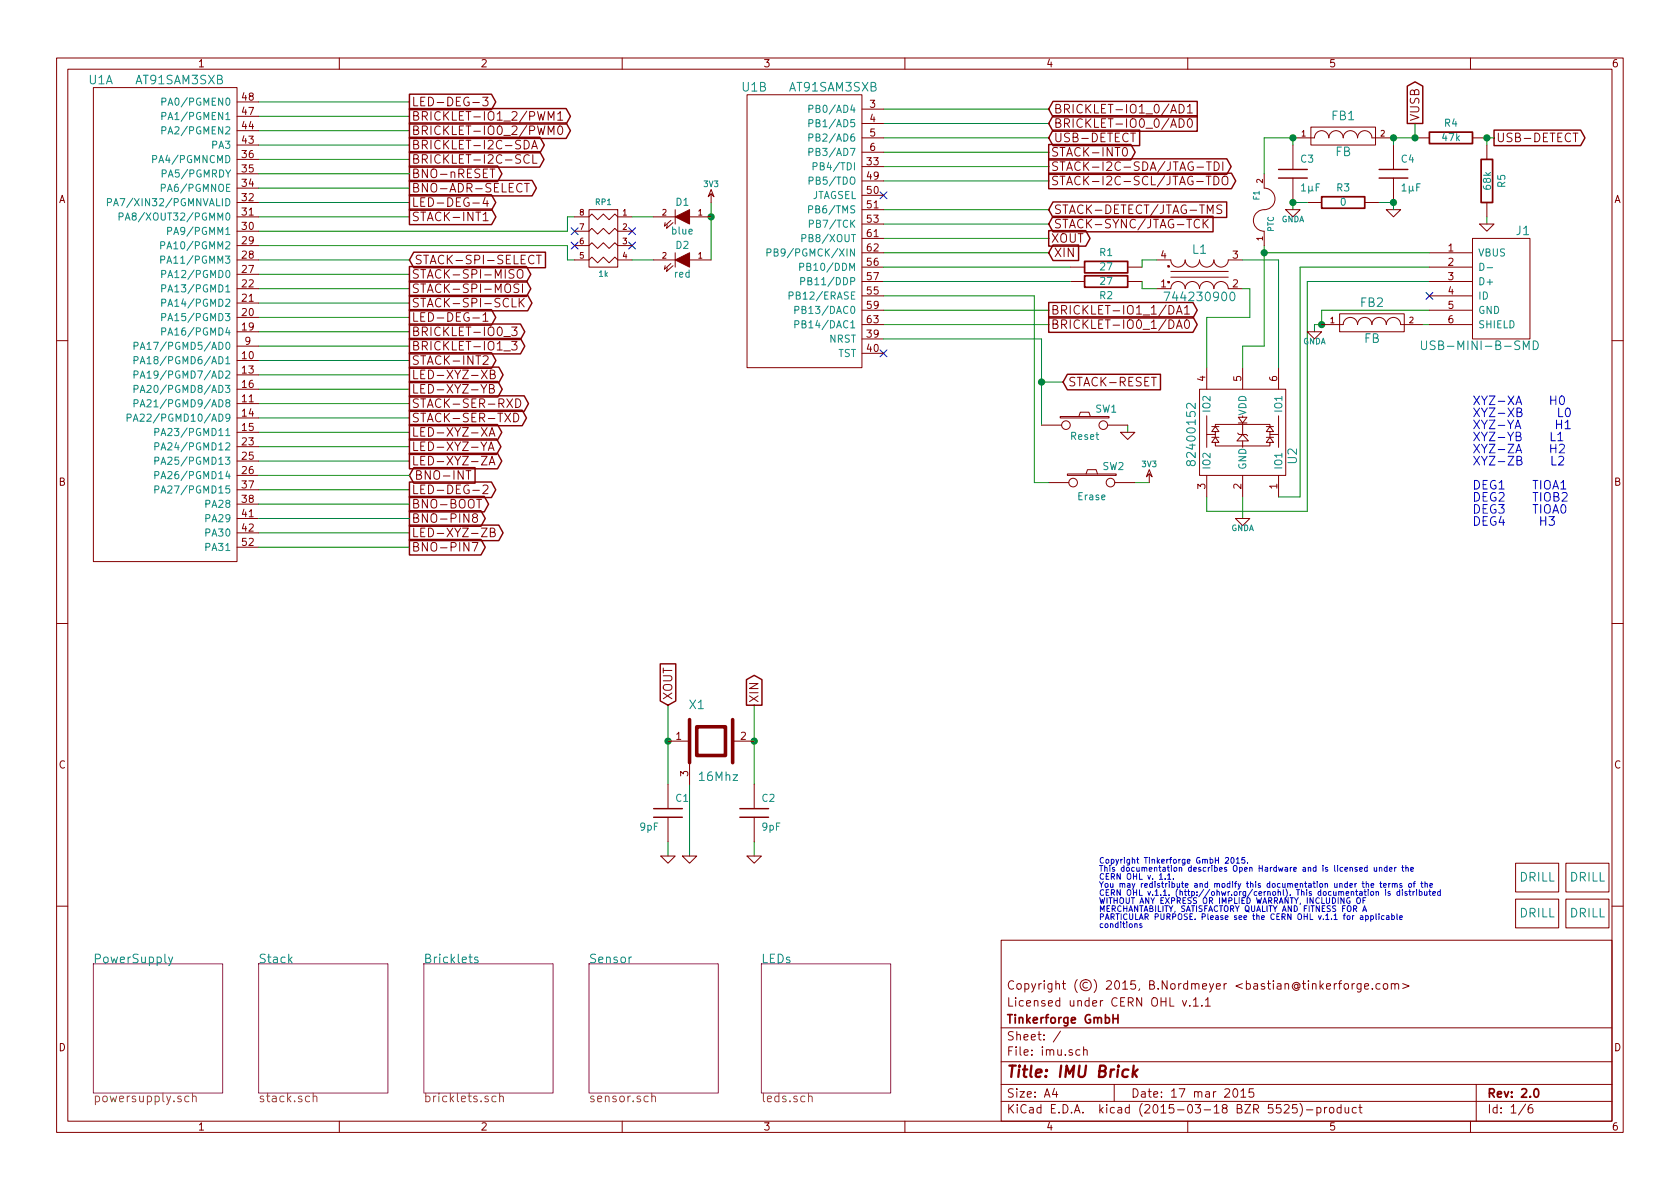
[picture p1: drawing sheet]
EESchema Schematic File Version 2
LIBS:power
LIBS:device
LIBS:transistors
LIBS:conn
LIBS:linear
LIBS:regul
LIBS:74xx
LIBS:cmos4000
LIBS:adc-dac
LIBS:memory
LIBS:xilinx
LIBS:special
LIBS:microcontrollers
LIBS:dsp
LIBS:microchip
LIBS:analog_switches
LIBS:motorola
LIBS:texas
LIBS:intel
LIBS:audio
LIBS:interface
LIBS:digital-audio
LIBS:philips
LIBS:display
LIBS:cypress
LIBS:siliconi
LIBS:opto
LIBS:atmel
LIBS:contrib
LIBS:valves
LIBS:tinkerforge
LIBS:imu-cache
EELAYER 25 0
EELAYER END
$Descr A4 11693 8268
encoding utf-8
Sheet 1 6
Title "IMU Brick"
Date "17 mar 2015"
Rev "2.0"
Comp "Tinkerforge GmbH"
Comment1 "Licensed under CERN OHL v.1.1"
Comment2 "Copyright (©) 2015, B.Nordmeyer <bastian@tinkerforge.com>"
Comment3 ""
Comment4 ""
$EndDescr
Text Notes 7650 6450 0    40   ~ 0
Copyright Tinkerforge GmbH 2015.\nThis documentation describes Open Hardware and is licensed under the\nCERN OHL v. 1.1.\nYou may redistribute and modify this documentation under the terms of the\nCERN OHL v.1.1. (http://ohwr.org/cernohl). This documentation is distributed\nWITHOUT ANY EXPRESS OR IMPLIED WARRANTY, INCLUDING OF\nMERCHANTABILITY, SATISFACTORY QUALITY AND FITNESS FOR A\nPARTICULAR PURPOSE. Please see the CERN OHL v.1.1 for applicable\nconditions\n
Text Notes 10250 3650 0    60   ~ 0
XYZ-XA    H0\nXYZ-XB     L0\nXYZ-YA     H1\nXYZ-YB    L1\nXYZ-ZA    H2\nXYZ-ZB    L2\n\nDEG1    TIOA1\nDEG2    TIOB2\nDEG3    TIOA0\nDEG4     H3
Wire Wire Line
	1800 900  2850 900 
Wire Wire Line
	2850 3100 1800 3100
Wire Wire Line
	4000 1500 3950 1500
Wire Wire Line
	4400 1800 4550 1800
Wire Wire Line
	1800 2700 2850 2700
Wire Wire Line
	1800 2600 2850 2600
Wire Wire Line
	1800 2400 2850 2400
Wire Wire Line
	1800 1500 2850 1500
Wire Wire Line
	6150 950  7300 950 
Wire Wire Line
	1800 3400 2850 3400
Wire Wire Line
	6150 2150 7300 2150
Wire Wire Line
	3950 1700 3950 1800
Wire Wire Line
	3950 1700 1800 1700
Wire Wire Line
	6150 750  7300 750 
Wire Wire Line
	1800 1800 2850 1800
Connection ~ 4950 1500
Wire Wire Line
	4950 1800 4950 1400
Wire Wire Line
	4800 5950 4800 5450
Wire Wire Line
	5250 5950 5250 5850
Connection ~ 4650 5150
Wire Wire Line
	4650 5450 4650 4900
Wire Wire Line
	6150 1650 7300 1650
Connection ~ 7250 2650
Wire Wire Line
	7400 2650 7250 2650
Wire Wire Line
	1800 2900 2850 2900
Wire Wire Line
	1800 2300 2850 2300
Wire Wire Line
	6150 2050 7200 2050
Wire Wire Line
	6150 850  7300 850 
Wire Wire Line
	1800 1000 2850 1000
Wire Wire Line
	6150 1150 7300 1150
Wire Wire Line
	7300 1450 6150 1450
Wire Wire Line
	1800 2100 2850 2100
Wire Wire Line
	1800 1900 2850 1900
Wire Wire Line
	1800 700  2850 700 
Wire Wire Line
	9200 2150 9200 2250
Wire Wire Line
	9200 2150 9950 2150
Wire Wire Line
	9100 1950 9950 1950
Wire Wire Line
	9050 1850 9950 1850
Wire Wire Line
	7850 3000 7850 2950
Wire Wire Line
	9900 2250 9950 2250
Wire Wire Line
	9200 2250 9150 2250
Wire Wire Line
	10350 1550 10350 1500
Wire Wire Line
	7250 2950 7250 2350
Wire Wire Line
	1800 800  2850 800 
Wire Wire Line
	1800 2000 2850 2000
Wire Wire Line
	7300 1550 6150 1550
Wire Wire Line
	6150 1250 7300 1250
Wire Wire Line
	1800 1100 2850 1100
Wire Wire Line
	1800 2200 2850 2200
Wire Wire Line
	7900 3350 8000 3350
Wire Wire Line
	2850 2800 1800 2800
Wire Wire Line
	6150 1750 7300 1750
Wire Wire Line
	5250 5450 5250 4900
Connection ~ 5250 5150
Wire Wire Line
	4650 5950 4650 5850
Connection ~ 9200 2250
Wire Wire Line
	7200 2050 7200 3350
Wire Wire Line
	1800 1600 3950 1600
Wire Wire Line
	3950 1600 3950 1500
Wire Wire Line
	6150 2250 7300 2250
Wire Wire Line
	1800 3700 2850 3700
Wire Wire Line
	1800 1400 2850 1400
Wire Wire Line
	6150 1050 7300 1050
Wire Wire Line
	1800 2500 2850 2500
Wire Wire Line
	1800 3000 2850 3000
Wire Wire Line
	4400 1500 4550 1500
Wire Wire Line
	3950 1800 4000 1800
Wire Wire Line
	1800 3200 2850 3200
Text GLabel 2850 1500 2    60   Output ~ 0
STACK-INT1
Text GLabel 7300 1050 2    60   Output ~ 0
STACK-INT0
NoConn ~ 4000 1600
NoConn ~ 4000 1700
NoConn ~ 4400 1700
NoConn ~ 4400 1600
$Comp
L R_PACK4 RP1
U 1 1
P 4200 1850
F 0 "RP1" H 4200 2300 40  0000 C CNN
F 1 "1k" H 4200 1800 40  0000 C CNN
F 2 "0603X4" H 4200 1850 60  0001 C CNN
F 3 "" H 4200 1850 60  0001 C CNN
	1    4200 1850
	-1   0    0    -1  
$EndComp
Text GLabel 2850 1400 2    60   Output ~ 0
LED-DEG-4
Text GLabel 2850 700  2    60   Output ~ 0
LED-DEG-3
Text GLabel 2850 3400 2    60   Output ~ 0
LED-DEG-2
Text GLabel 2850 2200 2    60   Output ~ 0
LED-DEG-1
Text GLabel 2850 3700 2    60   Output ~ 0
LED-XYZ-ZB
Text GLabel 2850 2700 2    60   Output ~ 0
LED-XYZ-YB
Text GLabel 2850 3200 2    60   Output ~ 0
LED-XYZ-ZA
Text GLabel 2850 3100 2    60   Output ~ 0
LED-XYZ-YA
Text GLabel 2850 2600 2    60   Output ~ 0
LED-XYZ-XB
Text GLabel 2850 3000 2    60   Output ~ 0
LED-XYZ-XA
$Sheet
S 5300 6700 900  900 
U 4D24659F
F0 "LEDs" 60
F1 "leds.sch" 60
$EndSheet
$Comp
L DRILL J3
U 1 1
P 10700 6350
F 0 "J3" H 10750 6400 60  0001 C CNN
F 1 "DRILL" H 10700 6350 60  0000 C CNN
F 2 "DRILL_NP" H 10700 6350 60  0001 C CNN
F 3 "" H 10700 6350 60  0001 C CNN
	1    10700 6350
	1    0    0    -1  
$EndComp
$Comp
L DRILL J2
U 1 1
P 10700 6100
F 0 "J2" H 10750 6150 60  0001 C CNN
F 1 "DRILL" H 10700 6100 60  0000 C CNN
F 2 "DRILL_NP" H 10700 6100 60  0001 C CNN
F 3 "" H 10700 6100 60  0001 C CNN
	1    10700 6100
	1    0    0    -1  
$EndComp
$Sheet
S 4100 6700 900  900 
U 4D11F510
F0 "Sensor" 60
F1 "sensor.sch" 60
$EndSheet
$Comp
L CRYSTAL_3225 X1
U 1 1
P 4950 5150
F 0 "X1" H 4850 5400 60  0000 C CNN
F 1 "16Mhz" H 5000 4900 60  0000 C CNN
F 2 "CRYSTAL_3225" H 4950 5150 60  0001 C CNN
F 3 "" H 4950 5150 60  0001 C CNN
	1    4950 5150
	1    0    0    -1  
$EndComp
$Comp
L GND #PWR01
U 1 1
P 4800 5950
F 0 "#PWR01" H 4800 5950 30  0001 C CNN
F 1 "GND" H 4800 5880 30  0001 C CNN
F 2 "" H 4800 5950 60  0001 C CNN
F 3 "" H 4800 5950 60  0001 C CNN
	1    4800 5950
	1    0    0    -1  
$EndComp
$Comp
L GND #PWR02
U 1 1
P 5250 5950
F 0 "#PWR02" H 5250 5950 30  0001 C CNN
F 1 "GND" H 5250 5880 30  0001 C CNN
F 2 "" H 5250 5950 60  0001 C CNN
F 3 "" H 5250 5950 60  0001 C CNN
	1    5250 5950
	1    0    0    -1  
$EndComp
$Comp
L GND #PWR03
U 1 1
P 4650 5950
F 0 "#PWR03" H 4650 5950 30  0001 C CNN
F 1 "GND" H 4650 5880 30  0001 C CNN
F 2 "" H 4650 5950 60  0001 C CNN
F 3 "" H 4650 5950 60  0001 C CNN
	1    4650 5950
	1    0    0    -1  
$EndComp
$Comp
L C C2
U 1 1
P 5250 5650
F 0 "C2" H 5300 5750 50  0000 L CNN
F 1 "9pF" H 5300 5550 50  0000 L CNN
F 2 "0603" H 5250 5650 60  0001 C CNN
F 3 "" H 5250 5650 60  0001 C CNN
	1    5250 5650
	1    0    0    -1  
$EndComp
$Comp
L C C1
U 1 1
P 4650 5650
F 0 "C1" H 4700 5750 50  0000 L CNN
F 1 "9pF" H 4450 5550 50  0000 L CNN
F 2 "0603" H 4650 5650 60  0001 C CNN
F 3 "" H 4650 5650 60  0001 C CNN
	1    4650 5650
	1    0    0    -1  
$EndComp
Text GLabel 7300 950  2    60   Input ~ 0
USB-DETECT
Text GLabel 5250 4900 1    60   Output ~ 0
XIN
Text GLabel 4650 4900 1    60   Input ~ 0
XOUT
Text GLabel 7300 1750 2    60   Input ~ 0
XIN
Text GLabel 7300 1650 2    60   Output ~ 0
XOUT
Text GLabel 7400 2650 2    60   Input ~ 0
STACK-RESET
NoConn ~ 9950 2050
$Comp
L 3V3 #PWR04
U 1 1
P 4950 1400
F 0 "#PWR04" H 4950 1500 40  0001 C CNN
F 1 "3V3" H 4950 1525 40  0000 C CNN
F 2 "" H 4950 1400 60  0001 C CNN
F 3 "" H 4950 1400 60  0001 C CNN
	1    4950 1400
	-1   0    0    -1  
$EndComp
Text GLabel 2850 2400 2    60   Output ~ 0
BRICKLET-IO1_3
Text GLabel 2850 2300 2    60   Output ~ 0
BRICKLET-IO0_3
NoConn ~ 6150 1350
NoConn ~ 6150 2450
Text GLabel 2850 1100 2    60   Output ~ 0
BRICKLET-I2C-SCL
Text GLabel 2850 1000 2    60   Output ~ 0
BRICKLET-I2C-SDA
Text GLabel 7300 2150 2    60   Output ~ 0
BRICKLET-IO1_1/DA1
Text GLabel 7300 2250 2    60   Output ~ 0
BRICKLET-IO0_1/DA0
Text GLabel 7300 750  2    60   Input ~ 0
BRICKLET-IO1_0/AD1
Text GLabel 7300 850  2    60   Input ~ 0
BRICKLET-IO0_0/AD0
Text GLabel 2850 800  2    60   Output ~ 0
BRICKLET-IO1_2/PWM1
Text GLabel 2850 900  2    60   Output ~ 0
BRICKLET-IO0_2/PWM0
$Sheet
S 2950 6700 900  900 
U 4CAC3366
F0 "Bricklets" 60
F1 "bricklets.sch" 60
$EndSheet
$Comp
L AT91SAM3SXB U1
U 2 1
P 5200 650
F 0 "U1" H 5250 700 60  0000 C CNN
F 1 "AT91SAM3SXB" H 5800 700 60  0000 C CNN
F 2 "LQFP64" H 5200 650 60  0001 C CNN
F 3 "" H 5200 650 60  0001 C CNN
	2    5200 650 
	1    0    0    -1  
$EndComp
Text GLabel 7300 1550 2    60   Input ~ 0
STACK-SYNC/JTAG-TCK
Text GLabel 7300 1450 2    60   Input ~ 0
STACK-DETECT/JTAG-TMS
$Comp
L GND #PWR05
U 1 1
P 10350 1550
F 0 "#PWR05" H 10350 1550 30  0001 C CNN
F 1 "GND" H 10350 1480 30  0001 C CNN
F 2 "" H 10350 1550 60  0001 C CNN
F 3 "" H 10350 1550 60  0001 C CNN
	1    10350 1550
	1    0    0    -1  
$EndComp
Text GLabel 10400 950  2    60   Output ~ 0
USB-DETECT
$Comp
L R R5
U 1 1
P 10350 1250
F 0 "R5" V 10250 1250 50  0000 C CNN
F 1 "68k" V 10350 1250 50  0000 C CNN
F 2 "0603" H 10350 1250 60  0001 C CNN
F 3 "" H 10350 1250 60  0001 C CNN
	1    10350 1250
	-1   0    0    1   
$EndComp
$Comp
L R R4
U 1 1
P 10100 950
F 0 "R4" V 10000 950 50  0000 C CNN
F 1 "47k" V 10100 950 50  0000 C CNN
F 2 "0603" H 10100 950 60  0001 C CNN
F 3 "" H 10100 950 60  0001 C CNN
	1    10100 950 
	0    1    1    0   
$EndComp
$Comp
L AT91SAM3SXB U1
U 1 1
P 650 600
F 0 "U1" H 700 650 60  0000 C CNN
F 1 "AT91SAM3SXB" H 1250 650 60  0000 C CNN
F 2 "LQFP64" H 650 600 60  0001 C CNN
F 3 "" H 650 600 60  0001 C CNN
	1    650  600 
	1    0    0    -1  
$EndComp
Text GLabel 2850 1800 2    60   Input ~ 0
STACK-SPI-SELECT
Text GLabel 2850 2900 2    60   Output ~ 0
STACK-SER-TXD
Text GLabel 2850 2800 2    60   Output ~ 0
STACK-SER-RXD
Text GLabel 7300 1250 2    60   Output ~ 0
STACK-I2C-SCL/JTAG-TDO
Text GLabel 7300 1150 2    60   Output ~ 0
STACK-I2C-SDA/JTAG-TDI
Text GLabel 2850 2100 2    60   Output ~ 0
STACK-SPI-SCLK
Text GLabel 2850 1900 2    60   Output ~ 0
STACK-SPI-MISO
Text GLabel 2850 2000 2    60   Output ~ 0
STACK-SPI-MOSI
$Comp
L FILTER FB2
U 1 1
P 9550 2250
F 0 "FB2" H 9550 2400 60  0000 C CNN
F 1 "FB" H 9550 2150 60  0000 C CNN
F 2 "0603" H 9550 2250 60  0001 C CNN
F 3 "" H 9550 2250 60  0001 C CNN
	1    9550 2250
	1    0    0    -1  
$EndComp
Text GLabel 9850 850  1    60   Output ~ 0
VUSB
$Comp
L 3V3 #PWR06
U 1 1
P 8000 3350
F 0 "#PWR06" H 8000 3450 40  0001 C CNN
F 1 "3V3" H 8000 3475 40  0000 C CNN
F 2 "" H 8000 3350 60  0001 C CNN
F 3 "" H 8000 3350 60  0001 C CNN
	1    8000 3350
	1    0    0    -1  
$EndComp
$Comp
L GND #PWR07
U 1 1
P 7850 3000
F 0 "#PWR07" H 7850 3000 30  0001 C CNN
F 1 "GND" H 7850 2930 30  0001 C CNN
F 2 "" H 7850 3000 60  0001 C CNN
F 3 "" H 7850 3000 60  0001 C CNN
	1    7850 3000
	1    0    0    -1  
$EndComp
$Comp
L DRILL J5
U 1 1
P 11050 6350
F 0 "J5" H 11100 6400 60  0001 C CNN
F 1 "DRILL" H 11050 6350 60  0000 C CNN
F 2 "DRILL_NP" H 11050 6350 60  0001 C CNN
F 3 "" H 11050 6350 60  0001 C CNN
	1    11050 6350
	1    0    0    -1  
$EndComp
$Comp
L DRILL J4
U 1 1
P 11050 6100
F 0 "J4" H 11100 6150 60  0001 C CNN
F 1 "DRILL" H 11050 6100 60  0000 C CNN
F 2 "DRILL_NP" H 11050 6100 60  0001 C CNN
F 3 "" H 11050 6100 60  0001 C CNN
	1    11050 6100
	1    0    0    -1  
$EndComp
$Comp
L R R2
U 1 1
P 7700 1950
F 0 "R2" V 7800 1950 50  0000 C CNN
F 1 "27" V 7700 1950 50  0000 C CNN
F 2 "0603" H 7700 1950 60  0001 C CNN
F 3 "" H 7700 1950 60  0001 C CNN
	1    7700 1950
	0    1    1    0   
$EndComp
$Comp
L R R1
U 1 1
P 7700 1850
F 0 "R1" V 7600 1850 50  0000 C CNN
F 1 "27" V 7700 1850 50  0000 C CNN
F 2 "0603" H 7700 1850 60  0001 C CNN
F 3 "" H 7700 1850 60  0001 C CNN
	1    7700 1850
	0    1    1    0   
$EndComp
$Sheet
S 1800 6700 900  900 
U 4C45874E
F0 "Stack" 60
F1 "stack.sch" 60
$EndSheet
$Sheet
S 650  6700 900  900 
U 4C45867E
F0 "PowerSupply" 60
F1 "powersupply.sch" 60
$EndSheet
$Comp
L LED D1
U 1 1
P 4750 1500
F 0 "D1" H 4750 1600 50  0000 C CNN
F 1 "blue" H 4750 1400 50  0000 C CNN
F 2 "D0603" H 4750 1500 60  0001 C CNN
F 3 "" H 4750 1500 60  0001 C CNN
	1    4750 1500
	-1   0    0    -1  
$EndComp
$Comp
L LED D2
U 1 1
P 4750 1800
F 0 "D2" H 4750 1900 50  0000 C CNN
F 1 "red" H 4750 1700 50  0000 C CNN
F 2 "D0603" H 4750 1800 60  0001 C CNN
F 3 "" H 4750 1800 60  0001 C CNN
	1    4750 1800
	-1   0    0    -1  
$EndComp
$Comp
L USB-MINI-B-SMD J1
U 1 1
P 10600 2000
F 0 "J1" H 10600 2400 60  0000 C CNN
F 1 "USB-MINI-B-SMD" H 10300 1600 60  0000 C CNN
F 2 "USB-MINI-B-SMD" H 10600 2000 60  0001 C CNN
F 3 "" H 10600 2000 60  0001 C CNN
	1    10600 2000
	1    0    0    -1  
$EndComp
$Comp
L TACT-SWITCH SW1
U 1 1
P 7550 2950
F 0 "SW1" H 7700 3060 50  0000 C CNN
F 1 "Reset" H 7550 2870 50  0000 C CNN
F 2 "TACT-SWITCH" H 7550 2950 60  0001 C CNN
F 3 "" H 7550 2950 60  0001 C CNN
	1    7550 2950
	1    0    0    -1  
$EndComp
$Comp
L TACT-SWITCH SW2
U 1 1
P 7600 3350
F 0 "SW2" H 7750 3460 50  0000 C CNN
F 1 "Erase" H 7600 3250 50  0000 C CNN
F 2 "TACT-SWITCH" H 7600 3350 60  0001 C CNN
F 3 "" H 7600 3350 60  0001 C CNN
	1    7600 3350
	1    0    0    -1  
$EndComp
Text GLabel 2850 1200 2    60   Output ~ 0
BNO-nRESET
Text GLabel 2850 1300 2    60   Output ~ 0
BNO-ADR-SELECT
Text GLabel 2850 3300 2    60   Input ~ 0
BNO-INT
Text GLabel 2850 3500 2    60   Output ~ 0
BNO-BOOT
Text GLabel 2850 3800 2    60   Output ~ 0
BNO-PIN7
Text GLabel 2850 3600 2    60   Output ~ 0
BNO-PIN8
Text GLabel 2850 2500 2    60   Output ~ 0
STACK-INT2
Wire Wire Line
	1800 3800 2850 3800
Wire Wire Line
	1800 3600 2850 3600
Wire Wire Line
	1800 3500 2850 3500
Wire Wire Line
	1800 3300 2850 3300
Wire Wire Line
	9150 2250 9150 2300
$Comp
L TVS_ARRAY4 U2
U 1 1
P 8650 3000
F 0 "U2" V 8305 2835 60  0000 C CNN
F 1 "82400152" V 9010 2985 60  0000 C CNN
F 2 "SOT563-SPEC" H 8650 2985 60  0001 C CNN
F 3 "~" H 8650 2985 60  0000 C CNN
	1    8650 3000
	-1   0    0    -1  
$EndComp
$Comp
L WE-CNSW L1
U 1 1
P 8350 1900
F 0 "L1" H 8350 2070 60  0000 C CNN
F 1 "744230900" H 8350 1740 60  0000 C CNN
F 2 "WE-CNSW-0603" H 8350 1890 60  0001 C CNN
F 3 "~" H 8350 1890 60  0000 C CNN
	1    8350 1900
	1    0    0    -1  
$EndComp
Wire Wire Line
	6150 1850 7450 1850
Wire Wire Line
	7450 1950 6150 1950
Wire Wire Line
	7950 1850 7950 1800
Wire Wire Line
	7950 1800 8050 1800
Wire Wire Line
	7950 1950 7950 2000
Wire Wire Line
	7950 2000 8050 2000
Wire Wire Line
	7250 2350 6150 2350
Wire Wire Line
	7200 3350 7300 3350
Wire Wire Line
	9050 1850 9050 3450
Wire Wire Line
	9050 3450 8900 3450
Wire Wire Line
	9100 1950 9100 3550
Wire Wire Line
	9100 3550 8400 3550
Wire Wire Line
	8400 3550 8400 3450
Wire Wire Line
	8650 3450 8650 3600
Wire Wire Line
	8900 2550 8900 1800
Wire Wire Line
	8900 1800 8650 1800
Wire Wire Line
	8400 2550 8400 2200
Wire Wire Line
	8400 2200 8700 2200
Wire Wire Line
	8700 2200 8700 2000
Wire Wire Line
	8700 2000 8650 2000
Wire Wire Line
	8650 2550 8650 2400
Wire Wire Line
	8650 2400 8800 2400
Wire Wire Line
	8800 2400 8800 1700
Wire Wire Line
	9950 1750 8800 1750
Connection ~ 8800 1750
$Comp
L FUSE F1
U 1 1
P 8800 1450
F 0 "F1" H 8900 1500 40  0000 C CNN
F 1 "PTC" H 8700 1400 40  0000 C CNN
F 2 "1206" H 8800 1450 60  0001 C CNN
F 3 "~" H 8800 1450 60  0000 C CNN
	1    8800 1450
	0    -1   -1   0   
$EndComp
$Comp
L C C3
U 1 1
P 9000 1200
F 0 "C3" H 9050 1300 50  0000 L CNN
F 1 "1µF" H 9050 1100 50  0000 L CNN
F 2 "0603" H 9000 1200 60  0001 C CNN
F 3 "" H 9000 1200 60  0001 C CNN
	1    9000 1200
	1    0    0    -1  
$EndComp
$Comp
L FILTER FB1
U 1 1
P 9350 950
F 0 "FB1" H 9350 1100 60  0000 C CNN
F 1 "FB" H 9350 850 60  0000 C CNN
F 2 "0603" H 9350 950 60  0001 C CNN
F 3 "" H 9350 950 60  0001 C CNN
	1    9350 950 
	1    0    0    -1  
$EndComp
Wire Wire Line
	8800 1200 8800 950 
Wire Wire Line
	8800 950  9000 950 
Wire Wire Line
	9000 950  9000 1000
$Comp
L C C4
U 1 1
P 9700 1200
F 0 "C4" H 9750 1300 50  0000 L CNN
F 1 "1µF" H 9750 1100 50  0000 L CNN
F 2 "0603" H 9700 1200 60  0001 C CNN
F 3 "" H 9700 1200 60  0001 C CNN
	1    9700 1200
	1    0    0    -1  
$EndComp
$Comp
L GND #PWR08
U 1 1
P 9700 1450
F 0 "#PWR08" H 9700 1450 30  0001 C CNN
F 1 "GND" H 9700 1380 30  0001 C CNN
F 2 "" H 9700 1450 60  0001 C CNN
F 3 "" H 9700 1450 60  0001 C CNN
	1    9700 1450
	1    0    0    -1  
$EndComp
Wire Wire Line
	9000 1450 9000 1400
Wire Wire Line
	9700 1450 9700 1400
Wire Wire Line
	9700 950  9700 1000
Wire Wire Line
	9700 950  9850 950 
Wire Wire Line
	9850 950  9850 850 
Wire Wire Line
	10350 950  10350 1000
Wire Wire Line
	10400 950  10350 950 
Connection ~ 9000 950 
Connection ~ 9700 950 
Connection ~ 9850 950 
Connection ~ 10350 950 
Wire Wire Line
	1800 1200 2850 1200
Wire Wire Line
	2850 1300 1800 1300
$Comp
L GNDA #PWR09
U 1 1
P 9000 1450
F 0 "#PWR09" H 9000 1450 40  0001 C CNN
F 1 "GNDA" H 9000 1380 40  0000 C CNN
F 2 "" H 9000 1450 60  0000 C CNN
F 3 "" H 9000 1450 60  0000 C CNN
	1    9000 1450
	1    0    0    -1  
$EndComp
$Comp
L GNDA #PWR010
U 1 1
P 8650 3600
F 0 "#PWR010" H 8650 3600 40  0001 C CNN
F 1 "GNDA" H 8650 3530 40  0000 C CNN
F 2 "" H 8650 3600 60  0000 C CNN
F 3 "" H 8650 3600 60  0000 C CNN
	1    8650 3600
	1    0    0    -1  
$EndComp
$Comp
L GNDA #PWR011
U 1 1
P 9150 2300
F 0 "#PWR011" H 9150 2300 40  0001 C CNN
F 1 "GNDA" H 9150 2230 40  0000 C CNN
F 2 "" H 9150 2300 60  0000 C CNN
F 3 "" H 9150 2300 60  0000 C CNN
	1    9150 2300
	1    0    0    -1  
$EndComp
$Comp
L R R3
U 1 1
P 9350 1400
F 0 "R3" V 9250 1400 50  0000 C CNN
F 1 "0" V 9350 1400 50  0000 C CNN
F 2 "0603" H 9350 1400 60  0001 C CNN
F 3 "" H 9350 1400 60  0001 C CNN
	1    9350 1400
	0    1    1    0   
$EndComp
Wire Wire Line
	9000 1400 9100 1400
Wire Wire Line
	9700 1400 9600 1400
Connection ~ 9700 1400
Connection ~ 9000 1400
$EndSCHEMATC
